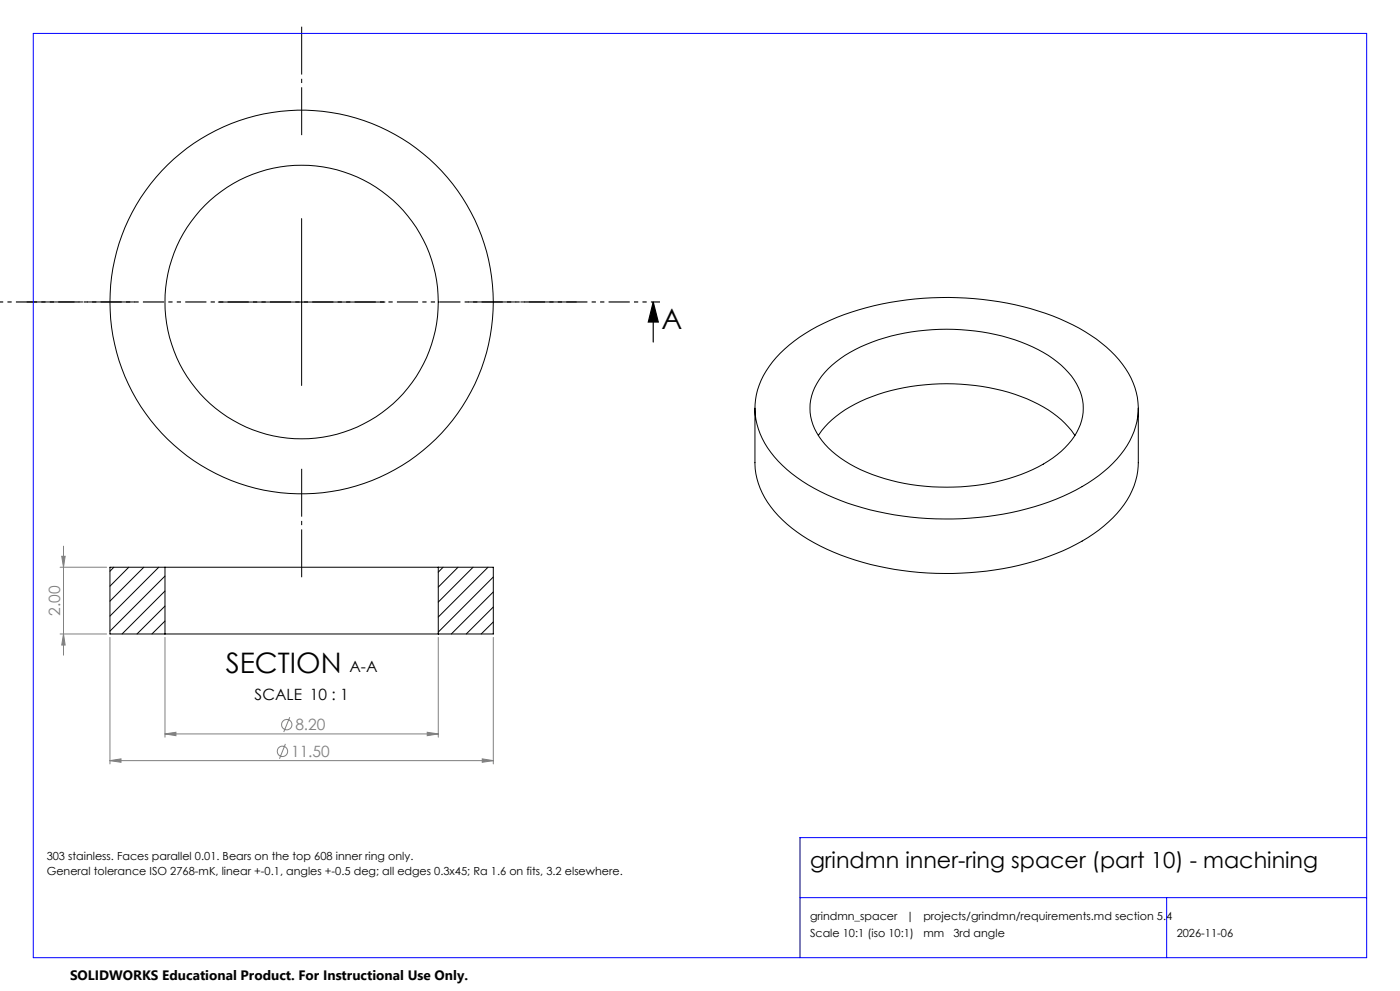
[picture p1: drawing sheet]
<svg xmlns="http://www.w3.org/2000/svg" width="420mm" height="297mm" viewBox="0 0 420 297" stroke-linecap="round" stroke-linejoin="round" font-family="sans-serif">
<g fill="none" stroke="#000" stroke-width=".3">
<path d="M90.5 65.5v50M65.5 90.5h50M234.1 105.9a56.6 56.6 0 0 1 25.8-13.7 94.1 94.1 0 0 1 58 3.3 42.6 42.6 0 0 1 20.7 16.4 20.6 20.6 0 0 1-2.4 24.3 49.9 49.9 0 0 1-23.6 15 93.8 93.8 0 0 1-62.5-2 41.8 41.8 0 0 1-20.7-16.4 20.7 20.7 0 0 1 2.3-24.3zM248.5 110.5a44 44 0 0 1 22.8-10.7 64.9 64.9 0 0 1 40.1 5 25.4 25.4 0 0 1 12.7 12.6 15.5 15.5 0 0 1-4.6 16.8 44.1 44.1 0 0 1-22.8 10.7 64.9 64.9 0 0 1-40.2-5 24.2 24.2 0 0 1-13-13.9 15.6 15.6 0 0 1 5-15.5zM226.5 122.3v16.4a24.6 24.6 0 0 0 9.6 18.4 63.8 63.8 0 0 0 29.8 13.1 93.4 93.4 0 0 0 53-5.1 42.5 42.5 0 0 0 19.2-15.2 21.6 21.6 0 0 0 3.4-11.2v-16.4M245.5 130.5a33.2 33.2 0 0 1 18-12.3 66.4 66.4 0 0 1 46.3 2.1 29.8 29.8 0 0 1 12.7 10.2M34.1 170l-1.1 1.2M38.6 170l-5.6 5.7M43.1 170l-10.1 10.2M47.6 170l-14.6 14.6M49.5 170h82M49.5 172.6l-16.5 16.6"/>
<path d="M49.5 177.1l-12.9 12.9M49.5 170v20M49.5 170h-16.5v20h16.5M131.5 170h16.5v20h-16.5M131.5 170v20M132.9 170l-1.4 1.5M137.4 170l-5.9 6M141.9 170l-10.4 10.4M146.4 170l-14.9 14.9M148 172.9l-16.5 16.5M148 177.4l-12.6 12.6M49.5 190h82"/>
<path d="M49.5 181.6l-8.4 8.4M49.5 186.1l-3.9 3.9M148 181.9l-8.1 8.1M148 186.4l-3.6 3.6"/>
<circle cx="90.5" cy="90.5" r="41"/>
<circle cx="90.5" cy="90.5" r="57.5"/>
</g>
<g fill="none" stroke="#808080" stroke-width=".3">
<path d="M18 170h14M18.5 166.7h1l-.5 3.3zM19 163.7v32.7M18 190h14M19 190l.5 3.3h-1zM33 191v37.9M49.5 191v29.9M131.5 191v29.9M148 191v37.9M49.5 220l3.3-.5v1zM49.5 220h82M86.9 214.9l-1.8 4.5"/>
<path d="M128.2 219.5l3.3 .5-3.3 .5zM33 228l3.3-.6v1.1zM33 228h115M85.6 223l-1.7 4.4M144.7 227.4l3.3 .6-3.3 .5z"/>
<circle cx="86" cy="217.2" r="1.56"/>
<circle cx="84.7" cy="225.2" r="1.56"/>
</g>
<path d="M196 90.5l1.5 6h-3zM196 90.5v12" fill="none" stroke="#000" stroke-width=".35"/>
<path d="M90.5 40.5v-32.5M40.5 90.5h-32.5M140.5 90.5h32.5M90.5 140.5v32.5" fill="none" stroke="#000" stroke-width=".3" stroke-dasharray="15.2 1.3 1.3 1.3" stroke-dashoffset=".9" stroke-linecap="butt"/>
<path d="M198 90.5h-198.1" fill="none" stroke="#000" stroke-width=".35" stroke-dasharray="6.3 1.3 1.3 1.3 1.3 1.3" stroke-dashoffset="3.6" stroke-linecap="butt"/>
<path d="M10 10h400v277h-400zM410 251h-170v36M240 269h170M350 269v18" fill="none" stroke="#00f" stroke-width=".3"/>
<path d="M196 90.5l1.5 6h-3zM-.1 90.5v6z" fill="#000"/>
<g fill="#808080">
<path d="M33 228l3.3-.6v1.1zM144.7 227.4l3.3 .6-3.3 .5zM49.5 220l3.3-.5v1zM128.2 219.5l3.3 .5-3.3 .5z"/>
<path d="M19 190l.5 3.3h-1zM18.5 166.7h1l-.5 3.3z"/>
</g>
<g font-size="8.5">
<text x="198.4" y="98.7">A</text>
<text x="67.7" y="201.5">SECTION</text>
</g>
<text font-size="6.7" x="243" y="260">grindmn inner-ring spacer (part 10) - machining</text>
<g font-size="4.7" fill="#808080">
<text x="18" y="184.5" transform="rotate(-90 18 184.5)">2.00</text>
<text x="88.6" y="218.9">8.20</text>
<text x="87.3" y="226.9">11.50</text>
</g>
<g font-size="4.7">
<text x="104.8" y="201.5">A-A</text>
<text x="76.4" y="209.7">SCALE 10 : 1</text>
</g>
<text font-size="4.1" x="21" y="293.7">SOLIDWORKS Educational Product. For Instructional Use Only.</text>
<g font-size="3.3">
<text x="14" y="257.8">303 stainless. Faces parallel 0.01. Bears on the top 608 inner ring only.</text>
<text x="14" y="262.3">General tolerance ISO 2768-mK, linear +-0.1, angles +-0.5 deg; all edges 0.3x45; Ra 1.6 on fits, 3.2 elsewhere.</text>
<text x="243" y="275.8">grindmn_spacer</text>
<text x="272" y="275.8">|</text>
<text x="277" y="275.8">projects/grindmn/requirements.md section 5.4</text>
<text x="243" y="280.8">Scale 10:1 (iso 10:1)</text>
<text x="277" y="280.8">mm</text>
<text x="286" y="280.8">3rd angle</text>
<text x="353" y="280.8">2026-11-06</text>
</g>
</svg>
